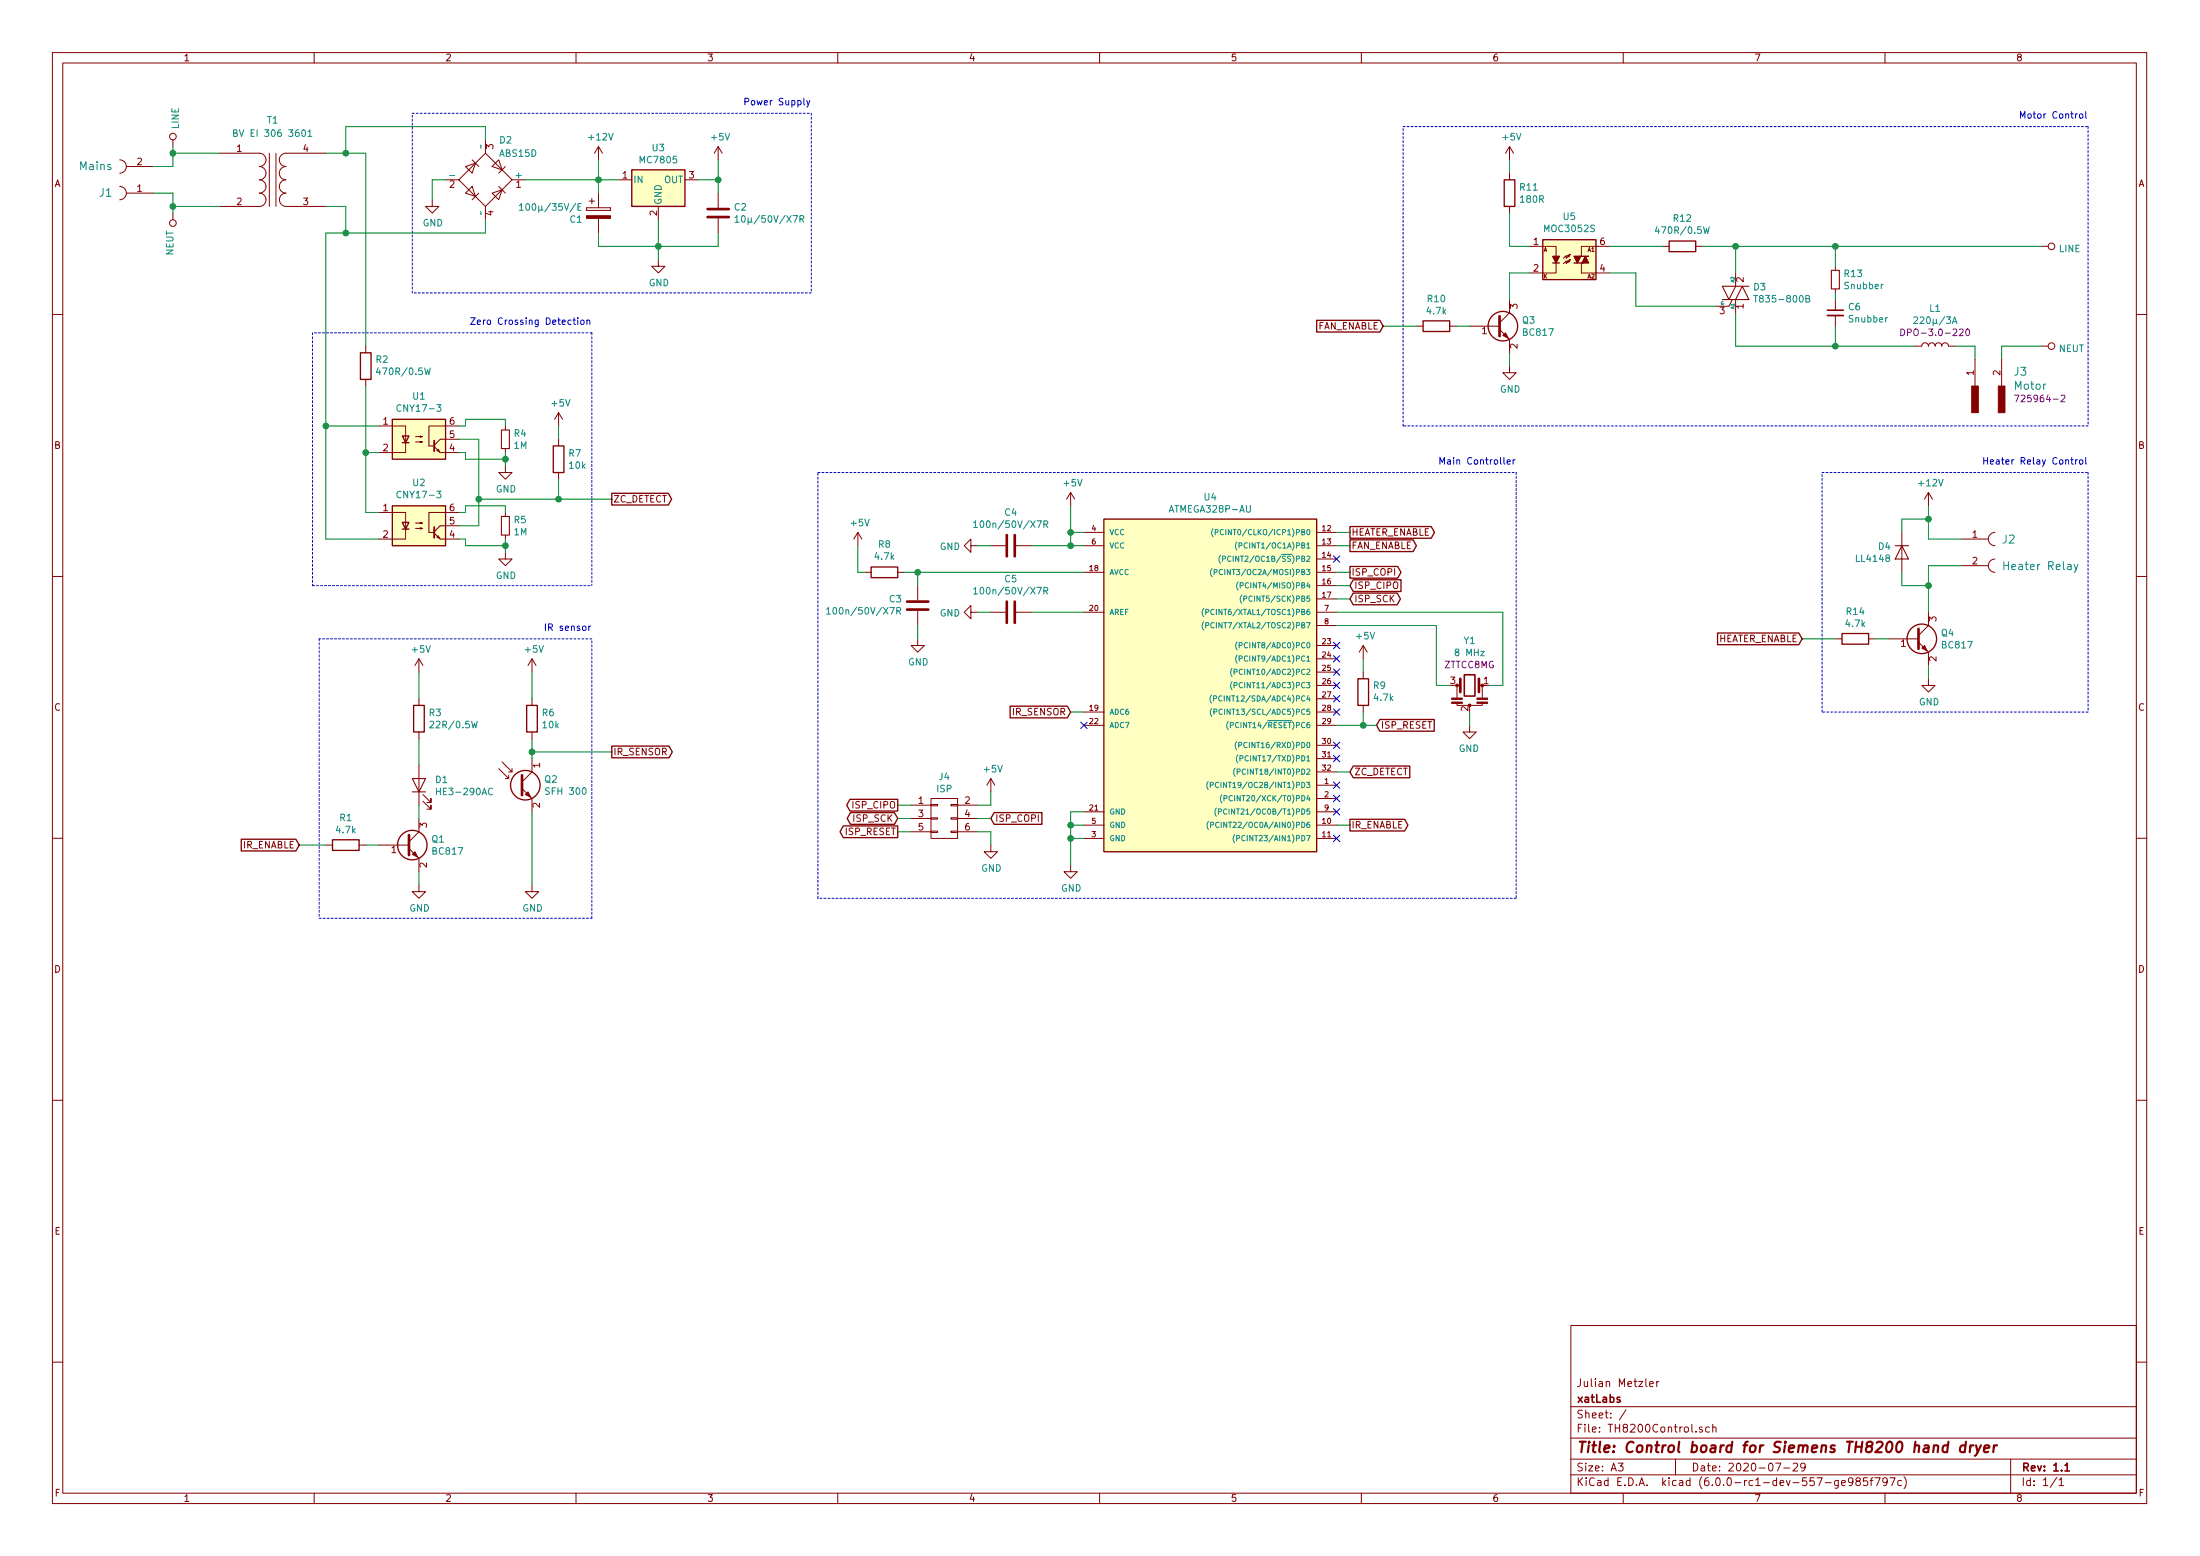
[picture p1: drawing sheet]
EESchema Schematic File Version 4
LIBS:TH8200Control-cache
EELAYER 26 0
EELAYER END
$Descr A3 16535 11693
encoding utf-8
Sheet 1 1
Title "Control board for Siemens TH8200 hand dryer"
Date "2020-07-29"
Rev "1.1"
Comp "xatLabs"
Comment1 "Julian Metzler"
Comment2 ""
Comment3 ""
Comment4 ""
$EndDescr
$Comp
L device:Transformer_1P_1S T1
U 1 1
P 2050 1350
F 0 "T1" H 2050 1800 50  0000 C CNN
F 1 "BV EI 306 3601" H 2050 1700 50  0000 C CNN
F 2 "custom:Transformer_Hahn_BVEI3063601" H 2050 1350 50  0001 C CNN
F 3 "~" H 2050 1350 50  0001 C CNN
	1    2050 1350
	1    0    0    -1  
$EndComp
$Comp
L power:LINE #PWR01
U 1 1
P 1300 1100
F 0 "#PWR01" H 1300 950 50  0001 C CNN
F 1 "LINE" V 1318 1228 50  0000 L CNN
F 2 "" H 1300 1100 50  0001 C CNN
F 3 "" H 1300 1100 50  0001 C CNN
	1    1300 1100
	1    0    0    -1  
$EndComp
$Comp
L power:NEUT #PWR02
U 1 1
P 1300 1600
F 0 "#PWR02" H 1300 1450 50  0001 C CNN
F 1 "NEUT" V 1318 1728 50  0000 L CNN
F 2 "" H 1300 1600 50  0001 C CNN
F 3 "" H 1300 1600 50  0001 C CNN
	1    1300 1600
	-1   0    0    1   
$EndComp
$Comp
L device:D_Bridge_+-AA D2
U 1 1
P 3650 1350
F 0 "D2" H 3750 1650 50  0000 L CNN
F 1 "ABS15D" H 3750 1550 50  0000 L CNN
F 2 "custom:Rectifier_SMD_4pin_ABS" H 3650 1350 50  0001 C CNN
F 3 "~" H 3650 1350 50  0001 C CNN
	1    3650 1350
	1    0    0    -1  
$EndComp
Wire Wire Line
	2450 1150 2600 1150
Wire Wire Line
	2600 1150 2600 950 
Wire Wire Line
	2600 950  3650 950 
Wire Wire Line
	3650 950  3650 1050
Wire Wire Line
	2450 1550 2600 1550
Wire Wire Line
	2600 1550 2600 1750
Wire Wire Line
	2600 1750 3650 1750
Wire Wire Line
	3650 1750 3650 1650
$Comp
L device:CP C1
U 1 1
P 4500 1600
F 0 "C1" H 4383 1554 50  0000 R CNN
F 1 "100µ/35V/E" H 4383 1645 50  0000 R CNN
F 2 "Capacitors_SMD:CP_Elec_6.3x7.7" H 4538 1450 50  0001 C CNN
F 3 "~" H 4500 1600 50  0001 C CNN
	1    4500 1600
	1    0    0    -1  
$EndComp
Wire Wire Line
	4500 1350 3950 1350
Wire Wire Line
	3350 1350 3250 1350
$Comp
L power:+12V #PWR011
U 1 1
P 4500 1200
F 0 "#PWR011" H 4500 1050 50  0001 C CNN
F 1 "+12V" H 4515 1373 50  0000 C CNN
F 2 "" H 4500 1200 50  0001 C CNN
F 3 "" H 4500 1200 50  0001 C CNN
	1    4500 1200
	1    0    0    -1  
$EndComp
Wire Wire Line
	4500 1200 4500 1350
$Comp
L power:GND #PWR05
U 1 1
P 3250 1500
F 0 "#PWR05" H 3250 1250 50  0001 C CNN
F 1 "GND" H 3255 1327 50  0000 C CNN
F 2 "" H 3250 1500 50  0001 C CNN
F 3 "" H 3250 1500 50  0001 C CNN
	1    3250 1500
	1    0    0    -1  
$EndComp
$Comp
L Regulator_Linear:L7805 U3
U 1 1
P 4950 1350
F 0 "U3" H 4950 1592 50  0000 C CNN
F 1 "MC7805" H 4950 1501 50  0000 C CNN
F 2 "TO_SOT_Packages_SMD:TO-263-3Lead" H 4975 1200 50  0001 L CIN
F 3 "http://www.st.com/content/ccc/resource/technical/document/datasheet/41/4f/b3/b0/12/d4/47/88/CD00000444.pdf/files/CD00000444.pdf/jcr:content/translations/en.CD00000444.pdf" H 4950 1300 50  0001 C CNN
	1    4950 1350
	1    0    0    -1  
$EndComp
$Comp
L power:GND #PWR012
U 1 1
P 4950 1950
F 0 "#PWR012" H 4950 1700 50  0001 C CNN
F 1 "GND" H 4955 1777 50  0000 C CNN
F 2 "" H 4950 1950 50  0001 C CNN
F 3 "" H 4950 1950 50  0001 C CNN
	1    4950 1950
	1    0    0    -1  
$EndComp
$Comp
L power:+5V #PWR013
U 1 1
P 5400 1200
F 0 "#PWR013" H 5400 1050 50  0001 C CNN
F 1 "+5V" H 5415 1373 50  0000 C CNN
F 2 "" H 5400 1200 50  0001 C CNN
F 3 "" H 5400 1200 50  0001 C CNN
	1    5400 1200
	1    0    0    -1  
$EndComp
Wire Wire Line
	5400 1200 5400 1350
Wire Wire Line
	5400 1350 5250 1350
Wire Wire Line
	5400 1350 5400 1450
Connection ~ 5400 1350
Wire Wire Line
	5400 1750 5400 1850
Wire Wire Line
	5400 1850 4950 1850
Wire Wire Line
	4950 1650 4950 1850
Connection ~ 4950 1850
Wire Wire Line
	4950 1850 4950 1950
$Comp
L device:C C2
U 1 1
P 5400 1600
F 0 "C2" H 5515 1646 50  0000 L CNN
F 1 "10µ/50V/X7R" H 5515 1555 50  0000 L CNN
F 2 "Capacitors_SMD:C_1206" H 5438 1450 50  0001 C CNN
F 3 "~" H 5400 1600 50  0001 C CNN
	1    5400 1600
	1    0    0    -1  
$EndComp
$Comp
L Isolator:CNY17-3 U1
U 1 1
P 3150 3300
F 0 "U1" H 3150 3625 50  0000 C CNN
F 1 "CNY17-3" H 3150 3534 50  0000 C CNN
F 2 "custom:Optocoupler_SMD_6pin" H 3150 3300 50  0001 L CNN
F 3 "http://www.vishay.com/docs/83606/cny17.pdf" H 3150 3300 50  0001 L CNN
	1    3150 3300
	1    0    0    -1  
$EndComp
$Comp
L device:R_Small R4
U 1 1
P 3800 3300
F 0 "R4" H 3859 3346 50  0000 L CNN
F 1 "1M" H 3859 3255 50  0000 L CNN
F 2 "Resistors_SMD:R_0603" H 3800 3300 50  0001 C CNN
F 3 "~" H 3800 3300 50  0001 C CNN
	1    3800 3300
	1    0    0    -1  
$EndComp
Wire Wire Line
	3450 3200 3500 3200
Wire Wire Line
	3500 3200 3500 3150
Wire Wire Line
	3500 3150 3800 3150
Wire Wire Line
	3800 3150 3800 3200
Wire Wire Line
	3450 3400 3500 3400
Wire Wire Line
	3500 3400 3500 3450
Wire Wire Line
	3500 3450 3800 3450
Wire Wire Line
	3800 3450 3800 3400
$Comp
L Isolator:CNY17-3 U2
U 1 1
P 3150 3950
F 0 "U2" H 3150 4275 50  0000 C CNN
F 1 "CNY17-3" H 3150 4184 50  0000 C CNN
F 2 "custom:Optocoupler_SMD_6pin" H 3150 3950 50  0001 L CNN
F 3 "http://www.vishay.com/docs/83606/cny17.pdf" H 3150 3950 50  0001 L CNN
	1    3150 3950
	1    0    0    -1  
$EndComp
$Comp
L device:R_Small R5
U 1 1
P 3800 3950
F 0 "R5" H 3859 3996 50  0000 L CNN
F 1 "1M" H 3859 3905 50  0000 L CNN
F 2 "Resistors_SMD:R_0603" H 3800 3950 50  0001 C CNN
F 3 "~" H 3800 3950 50  0001 C CNN
	1    3800 3950
	1    0    0    -1  
$EndComp
Wire Wire Line
	3450 3850 3500 3850
Wire Wire Line
	3500 3850 3500 3800
Wire Wire Line
	3500 3800 3800 3800
Wire Wire Line
	3800 3800 3800 3850
Wire Wire Line
	3450 4050 3500 4050
Wire Wire Line
	3500 4050 3500 4100
Wire Wire Line
	3500 4100 3800 4100
Wire Wire Line
	3800 4100 3800 4050
Wire Wire Line
	2850 3400 2750 3400
Wire Wire Line
	2750 3400 2750 3850
Wire Wire Line
	2750 3850 2850 3850
Connection ~ 2750 3400
Wire Wire Line
	3450 3300 3600 3300
Wire Wire Line
	3600 3300 3600 3750
Wire Wire Line
	3600 3950 3450 3950
$Comp
L device:R R2
U 1 1
P 2750 2750
F 0 "R2" H 2680 2704 50  0000 R CNN
F 1 "470R/0.5W" H 2680 2795 50  0000 R CNN
F 2 "Resistors_SMD:R_1206" V 2680 2750 50  0001 C CNN
F 3 "~" H 2750 2750 50  0001 C CNN
	1    2750 2750
	-1   0    0    1   
$EndComp
Wire Wire Line
	2750 2900 2750 3400
Wire Wire Line
	2750 1150 2600 1150
Connection ~ 2600 1150
Wire Wire Line
	2600 1750 2450 1750
Wire Wire Line
	2450 1750 2450 3200
Wire Wire Line
	2450 4050 2850 4050
Connection ~ 2600 1750
Wire Wire Line
	2450 3200 2850 3200
Connection ~ 2450 3200
Wire Wire Line
	2450 3200 2450 4050
$Comp
L power:GND #PWR06
U 1 1
P 3800 3500
F 0 "#PWR06" H 3800 3250 50  0001 C CNN
F 1 "GND" H 3805 3327 50  0000 C CNN
F 2 "" H 3800 3500 50  0001 C CNN
F 3 "" H 3800 3500 50  0001 C CNN
	1    3800 3500
	1    0    0    -1  
$EndComp
$Comp
L power:GND #PWR07
U 1 1
P 3800 4150
F 0 "#PWR07" H 3800 3900 50  0001 C CNN
F 1 "GND" H 3805 3977 50  0000 C CNN
F 2 "" H 3800 4150 50  0001 C CNN
F 3 "" H 3800 4150 50  0001 C CNN
	1    3800 4150
	1    0    0    -1  
$EndComp
Wire Wire Line
	3800 4150 3800 4100
Connection ~ 3800 4100
Wire Wire Line
	3800 3450 3800 3500
Connection ~ 3800 3450
Wire Wire Line
	3600 3750 4200 3750
Connection ~ 3600 3750
Wire Wire Line
	3600 3750 3600 3950
$Comp
L device:R R7
U 1 1
P 4200 3450
F 0 "R7" H 4270 3496 50  0000 L CNN
F 1 "10k" H 4270 3405 50  0000 L CNN
F 2 "Resistors_SMD:R_0603" V 4130 3450 50  0001 C CNN
F 3 "~" H 4200 3450 50  0001 C CNN
	1    4200 3450
	1    0    0    -1  
$EndComp
Wire Wire Line
	4200 3600 4200 3750
$Comp
L power:+5V #PWR010
U 1 1
P 4200 3200
F 0 "#PWR010" H 4200 3050 50  0001 C CNN
F 1 "+5V" H 4215 3373 50  0000 C CNN
F 2 "" H 4200 3200 50  0001 C CNN
F 3 "" H 4200 3200 50  0001 C CNN
	1    4200 3200
	1    0    0    -1  
$EndComp
Wire Wire Line
	4200 3200 4200 3300
Wire Notes Line
	4450 2500 2350 2500
Wire Notes Line
	2350 4400 4450 4400
Wire Wire Line
	3250 1350 3250 1500
Wire Wire Line
	4500 1450 4500 1350
Wire Wire Line
	4500 1350 4650 1350
Wire Wire Line
	4500 1750 4500 1850
Wire Wire Line
	4500 1850 4950 1850
Connection ~ 4500 1350
Wire Notes Line
	4450 2500 4450 4400
Wire Notes Line
	2350 2500 2350 4400
Wire Wire Line
	2750 1150 2750 2600
Text Notes 4450 2450 2    50   ~ 0
Zero Crossing Detection
Wire Notes Line
	6100 2200 3100 2200
Wire Notes Line
	3100 2200 3100 850 
Wire Notes Line
	3100 850  6100 850 
Wire Notes Line
	6100 850  6100 2200
Text Notes 6100 800  2    50   ~ 0
Power Supply
$Comp
L device:LED D1
U 1 1
P 3150 5900
F 0 "D1" V 3188 5782 50  0000 R CNN
F 1 "HE3-290AC" V 3097 5782 50  0000 R CNN
F 2 "LEDs:LED_D5.0mm_Horicontal_O5.08mm" H 3150 5900 50  0001 C CNN
F 3 "~" H 3150 5900 50  0001 C CNN
	1    3150 5900
	0    -1   -1   0   
$EndComp
$Comp
L device:R R6
U 1 1
P 4000 5400
F 0 "R6" H 4070 5446 50  0000 L CNN
F 1 "10k" H 4070 5355 50  0000 L CNN
F 2 "Resistors_SMD:R_0603" V 3930 5400 50  0001 C CNN
F 3 "~" H 4000 5400 50  0001 C CNN
	1    4000 5400
	1    0    0    -1  
$EndComp
Wire Wire Line
	3150 5550 3150 5750
$Comp
L power:+5V #PWR03
U 1 1
P 3150 5050
F 0 "#PWR03" H 3150 4900 50  0001 C CNN
F 1 "+5V" H 3165 5223 50  0000 C CNN
F 2 "" H 3150 5050 50  0001 C CNN
F 3 "" H 3150 5050 50  0001 C CNN
	1    3150 5050
	1    0    0    -1  
$EndComp
Wire Wire Line
	3150 5050 3150 5250
$Comp
L device:Q_NPN_BEC Q1
U 1 1
P 3050 6350
F 0 "Q1" H 3241 6396 50  0000 L CNN
F 1 "BC817" H 3241 6305 50  0000 L CNN
F 2 "TO_SOT_Packages_SMD:SOT-23" H 3250 6450 50  0001 C CNN
F 3 "~" H 3050 6350 50  0001 C CNN
	1    3050 6350
	1    0    0    -1  
$EndComp
Wire Wire Line
	3150 6050 3150 6150
$Comp
L power:GND #PWR04
U 1 1
P 3150 6650
F 0 "#PWR04" H 3150 6400 50  0001 C CNN
F 1 "GND" H 3155 6477 50  0000 C CNN
F 2 "" H 3150 6650 50  0001 C CNN
F 3 "" H 3150 6650 50  0001 C CNN
	1    3150 6650
	1    0    0    -1  
$EndComp
Wire Wire Line
	3150 6650 3150 6550
$Comp
L device:R R1
U 1 1
P 2600 6350
F 0 "R1" V 2393 6350 50  0000 C CNN
F 1 "4.7k" V 2484 6350 50  0000 C CNN
F 2 "Resistors_SMD:R_0603" V 2530 6350 50  0001 C CNN
F 3 "~" H 2600 6350 50  0001 C CNN
	1    2600 6350
	0    1    1    0   
$EndComp
Wire Wire Line
	2850 6350 2750 6350
$Comp
L device:R R12
U 1 1
P 12650 1850
F 0 "R12" V 12857 1850 50  0000 C CNN
F 1 "470R/0.5W" V 12766 1850 50  0000 C CNN
F 2 "Resistors_SMD:R_1206" V 12580 1850 50  0001 C CNN
F 3 "~" H 12650 1850 50  0001 C CNN
	1    12650 1850
	0    -1   -1   0   
$EndComp
$Comp
L device:Q_TRIAC_A1A2G D3
U 1 1
P 13050 2200
F 0 "D3" H 13179 2246 50  0000 L CNN
F 1 "T835-800B" H 13179 2155 50  0000 L CNN
F 2 "TO_SOT_Packages_SMD:TO-252-2Lead" V 13125 2225 50  0001 C CNN
F 3 "~" V 13050 2200 50  0001 C CNN
	1    13050 2200
	1    0    0    -1  
$EndComp
Wire Wire Line
	13050 2600 13050 2350
Wire Wire Line
	12800 1850 13050 1850
Wire Wire Line
	13050 1850 13050 2050
$Comp
L opto:OPTO-TRIAC U5
U 1 1
P 11800 1950
F 0 "U5" H 11800 2275 50  0000 C CNN
F 1 "MOC3052S" H 11800 2184 50  0000 C CNN
F 2 "custom:Optocoupler_SMD_6pin" H 11800 1950 50  0001 L CIN
F 3 "" H 11775 1950 50  0000 L CNN
	1    11800 1950
	1    0    0    -1  
$EndComp
Wire Wire Line
	12100 2050 12300 2050
Wire Wire Line
	12300 2050 12300 2300
Wire Wire Line
	13050 1850 13800 1850
Connection ~ 13050 1850
$Comp
L power:LINE #PWR026
U 1 1
P 15350 1850
F 0 "#PWR026" H 15350 1700 50  0001 C CNN
F 1 "LINE" V 15367 1978 50  0000 L CNN
F 2 "" H 15350 1850 50  0001 C CNN
F 3 "" H 15350 1850 50  0001 C CNN
	1    15350 1850
	0    1    1    0   
$EndComp
$Comp
L power:NEUT #PWR027
U 1 1
P 15350 2600
F 0 "#PWR027" H 15350 2450 50  0001 C CNN
F 1 "NEUT" V 15367 2728 50  0000 L CNN
F 2 "" H 15350 2600 50  0001 C CNN
F 3 "" H 15350 2600 50  0001 C CNN
	1    15350 2600
	0    1    1    0   
$EndComp
Wire Wire Line
	14850 2600 14850 2700
$Comp
L device:L L1
U 1 1
P 14550 2600
F 0 "L1" V 14830 2600 50  0000 C CNN
F 1 "220µ/3A" V 14739 2600 50  0000 C CNN
F 2 "custom:Choke_Toroid_13x29mm_Vertical" H 14550 2600 50  0001 C CNN
F 3 "~" H 14550 2600 50  0001 C CNN
F 4 "DPO-3.0-220" V 14648 2600 50  0000 C CNN "Order No."
	1    14550 2600
	0    -1   -1   0   
$EndComp
Wire Wire Line
	13050 2600 13800 2600
Wire Wire Line
	14700 2600 14850 2600
Wire Wire Line
	15050 2700 15050 2600
Wire Wire Line
	15050 2600 15350 2600
Wire Wire Line
	12100 1850 12500 1850
$Comp
L device:Q_NPN_BEC Q3
U 1 1
P 11250 2450
F 0 "Q3" H 11441 2496 50  0000 L CNN
F 1 "BC817" H 11441 2405 50  0000 L CNN
F 2 "TO_SOT_Packages_SMD:SOT-23" H 11450 2550 50  0001 C CNN
F 3 "~" H 11250 2450 50  0001 C CNN
	1    11250 2450
	1    0    0    -1  
$EndComp
$Comp
L device:R R11
U 1 1
P 11350 1450
F 0 "R11" H 11420 1496 50  0000 L CNN
F 1 "180R" H 11420 1405 50  0000 L CNN
F 2 "Resistors_SMD:R_0603" V 11280 1450 50  0001 C CNN
F 3 "~" H 11350 1450 50  0001 C CNN
	1    11350 1450
	1    0    0    -1  
$EndComp
Wire Wire Line
	11350 1600 11350 1850
Wire Wire Line
	11350 1850 11500 1850
Wire Wire Line
	11500 2050 11350 2050
Wire Wire Line
	11350 2050 11350 2250
$Comp
L power:GND #PWR023
U 1 1
P 11350 2750
F 0 "#PWR023" H 11350 2500 50  0001 C CNN
F 1 "GND" H 11355 2577 50  0000 C CNN
F 2 "" H 11350 2750 50  0001 C CNN
F 3 "" H 11350 2750 50  0001 C CNN
	1    11350 2750
	1    0    0    -1  
$EndComp
Wire Wire Line
	11350 2750 11350 2650
$Comp
L power:+5V #PWR022
U 1 1
P 11350 1200
F 0 "#PWR022" H 11350 1050 50  0001 C CNN
F 1 "+5V" H 11365 1373 50  0000 C CNN
F 2 "" H 11350 1200 50  0001 C CNN
F 3 "" H 11350 1200 50  0001 C CNN
	1    11350 1200
	1    0    0    -1  
$EndComp
Wire Wire Line
	11350 1200 11350 1300
$Comp
L device:R R10
U 1 1
P 10800 2450
F 0 "R10" V 10593 2450 50  0000 C CNN
F 1 "4.7k" V 10684 2450 50  0000 C CNN
F 2 "Resistors_SMD:R_0603" V 10730 2450 50  0001 C CNN
F 3 "~" H 10800 2450 50  0001 C CNN
	1    10800 2450
	0    1    1    0   
$EndComp
Wire Wire Line
	10950 2450 11050 2450
Wire Notes Line
	10550 950  15700 950 
Wire Notes Line
	15700 950  15700 3200
Wire Notes Line
	15700 3200 10550 3200
Wire Notes Line
	10550 3200 10550 950 
Text Notes 15700 900  2    50   ~ 0
Motor Control
$Comp
L conn:CONN_01X02_FEMALE J2
U 1 1
P 14850 4150
F 0 "J2" H 15050 4250 60  0000 L CNN
F 1 "Heater Relay" H 15050 4050 60  0000 L CNN
F 2 "custom:2_Cables_D1.5mm_P10mm" H 14850 4250 60  0001 C CNN
F 3 "" H 14850 4250 60  0001 C CNN
	1    14850 4150
	1    0    0    -1  
$EndComp
$Comp
L device:D D4
U 1 1
P 14300 4150
F 0 "D4" V 14254 4229 50  0000 L CNN
F 1 "LL4148" V 14345 4229 50  0000 L CNN
F 2 "Diodes_SMD:D_MiniMELF_Standard" H 14300 4150 50  0001 C CNN
F 3 "~" H 14300 4150 50  0001 C CNN
	1    14300 4150
	0    -1   1    0   
$EndComp
$Comp
L power:+12V #PWR024
U 1 1
P 14500 3800
F 0 "#PWR024" H 14500 3650 50  0001 C CNN
F 1 "+12V" H 14515 3973 50  0000 C CNN
F 2 "" H 14500 3800 50  0001 C CNN
F 3 "" H 14500 3800 50  0001 C CNN
	1    14500 3800
	1    0    0    -1  
$EndComp
$Comp
L device:Q_NPN_BEC Q4
U 1 1
P 14400 4800
F 0 "Q4" H 14591 4846 50  0000 L CNN
F 1 "BC817" H 14591 4755 50  0000 L CNN
F 2 "TO_SOT_Packages_SMD:SOT-23" H 14600 4900 50  0001 C CNN
F 3 "~" H 14400 4800 50  0001 C CNN
	1    14400 4800
	1    0    0    -1  
$EndComp
$Comp
L device:R R14
U 1 1
P 13950 4800
F 0 "R14" V 13743 4800 50  0000 C CNN
F 1 "4.7k" V 13834 4800 50  0000 C CNN
F 2 "Resistors_SMD:R_0603" V 13880 4800 50  0001 C CNN
F 3 "~" H 13950 4800 50  0001 C CNN
	1    13950 4800
	0    1    1    0   
$EndComp
Wire Wire Line
	14100 4800 14200 4800
$Comp
L power:GND #PWR025
U 1 1
P 14500 5100
F 0 "#PWR025" H 14500 4850 50  0001 C CNN
F 1 "GND" H 14505 4927 50  0000 C CNN
F 2 "" H 14500 5100 50  0001 C CNN
F 3 "" H 14500 5100 50  0001 C CNN
	1    14500 5100
	1    0    0    -1  
$EndComp
Wire Wire Line
	14500 5100 14500 5000
Wire Wire Line
	14750 4250 14500 4250
Wire Wire Line
	14500 4250 14500 4400
Wire Wire Line
	14300 4300 14300 4400
Wire Wire Line
	14300 4400 14500 4400
Connection ~ 14500 4400
Wire Wire Line
	14500 4400 14500 4600
Wire Wire Line
	14750 4050 14500 4050
Wire Wire Line
	14500 4050 14500 3900
Wire Wire Line
	14300 4000 14300 3900
Wire Wire Line
	14300 3900 14500 3900
Connection ~ 14500 3900
Wire Wire Line
	14500 3900 14500 3800
Wire Notes Line
	13700 3550 15700 3550
Wire Notes Line
	15700 3550 15700 5350
Wire Notes Line
	15700 5350 13700 5350
Wire Notes Line
	13700 5350 13700 3550
Text Notes 15700 3500 2    50   ~ 0
Heater Relay Control
$Comp
L device:R R3
U 1 1
P 3150 5400
F 0 "R3" H 3220 5446 50  0000 L CNN
F 1 "22R/0.5W" H 3220 5355 50  0000 L CNN
F 2 "Resistors_SMD:R_1206" V 3080 5400 50  0001 C CNN
F 3 "~" H 3150 5400 50  0001 C CNN
	1    3150 5400
	1    0    0    -1  
$EndComp
$Comp
L power:+5V #PWR08
U 1 1
P 4000 5050
F 0 "#PWR08" H 4000 4900 50  0001 C CNN
F 1 "+5V" H 4015 5223 50  0000 C CNN
F 2 "" H 4000 5050 50  0001 C CNN
F 3 "" H 4000 5050 50  0001 C CNN
	1    4000 5050
	1    0    0    -1  
$EndComp
Wire Wire Line
	4000 5050 4000 5250
$Comp
L power:GND #PWR09
U 1 1
P 4000 6650
F 0 "#PWR09" H 4000 6400 50  0001 C CNN
F 1 "GND" H 4005 6477 50  0000 C CNN
F 2 "" H 4000 6650 50  0001 C CNN
F 3 "" H 4000 6650 50  0001 C CNN
	1    4000 6650
	1    0    0    -1  
$EndComp
$Comp
L device:Q_Photo_NPN Q2
U 1 1
P 3900 5900
F 0 "Q2" H 4090 5946 50  0000 L CNN
F 1 "SFH 300" H 4090 5855 50  0000 L CNN
F 2 "LEDs:LED_D5.0mm_Horicontal_O5.08mm" H 4100 6000 50  0001 C CNN
F 3 "~" H 3900 5900 50  0001 C CNN
	1    3900 5900
	1    0    0    -1  
$EndComp
Wire Wire Line
	4000 6100 4000 6650
Wire Notes Line
	2400 6900 4450 6900
Wire Notes Line
	4450 6900 4450 4800
Wire Notes Line
	4450 4800 2400 4800
Wire Notes Line
	2400 4800 2400 6900
Text Notes 4450 4750 2    50   ~ 0
IR sensor
$Comp
L power:GND #PWR019
U 1 1
P 8050 6500
F 0 "#PWR019" H 8050 6250 50  0001 C CNN
F 1 "GND" H 8055 6327 50  0000 C CNN
F 2 "" H 8050 6500 50  0001 C CNN
F 3 "" H 8050 6500 50  0001 C CNN
	1    8050 6500
	1    0    0    -1  
$EndComp
$Comp
L device:R R9
U 1 1
P 10250 5200
F 0 "R9" H 10180 5154 50  0000 R CNN
F 1 "4.7k" H 10180 5245 50  0000 R CNN
F 2 "Resistors_SMD:R_0603" V 10180 5200 50  0001 C CNN
F 3 "~" H 10250 5200 50  0001 C CNN
	1    10250 5200
	-1   0    0    1   
$EndComp
$Comp
L device:R_Small R13
U 1 1
P 13800 2100
F 0 "R13" H 13859 2146 50  0000 L CNN
F 1 "Snubber" H 13859 2055 50  0000 L CNN
F 2 "Resistors_SMD:R_0603" H 13800 2100 50  0001 C CNN
F 3 "~" H 13800 2100 50  0001 C CNN
	1    13800 2100
	1    0    0    -1  
$EndComp
$Comp
L device:C_Small C6
U 1 1
P 13800 2350
F 0 "C6" H 13892 2396 50  0000 L CNN
F 1 "Snubber" H 13892 2305 50  0000 L CNN
F 2 "Capacitors_SMD:C_0805" H 13800 2350 50  0001 C CNN
F 3 "~" H 13800 2350 50  0001 C CNN
	1    13800 2350
	1    0    0    -1  
$EndComp
Wire Wire Line
	13800 2200 13800 2250
Wire Wire Line
	13800 2000 13800 1850
Connection ~ 13800 1850
Wire Wire Line
	13800 1850 15350 1850
Wire Wire Line
	13800 2450 13800 2600
Connection ~ 13800 2600
Wire Wire Line
	13800 2600 14400 2600
$Comp
L device:Resonator Y1
U 1 1
P 11050 5150
F 0 "Y1" H 11050 5488 50  0000 C CNN
F 1 "8 MHz" H 11050 5397 50  0000 C CNN
F 2 "custom:Resonator_ZTTCC_X.XX_MG" H 11025 5150 50  0001 C CNN
F 3 "~" H 11025 5150 50  0001 C CNN
F 4 "ZTTCC8MG" H 11050 5306 50  0000 C CNN "Order No."
	1    11050 5150
	-1   0    0    -1  
$EndComp
$Comp
L power:GND #PWR021
U 1 1
P 11050 5450
F 0 "#PWR021" H 11050 5200 50  0001 C CNN
F 1 "GND" H 11055 5277 50  0000 C CNN
F 2 "" H 11050 5450 50  0001 C CNN
F 3 "" H 11050 5450 50  0001 C CNN
	1    11050 5450
	-1   0    0    -1  
$EndComp
Wire Wire Line
	11050 5450 11050 5350
Wire Wire Line
	10900 5150 10800 5150
Wire Wire Line
	11200 5150 11300 5150
Wire Wire Line
	11300 5150 11300 4600
Wire Wire Line
	4000 5550 4000 5650
Wire Wire Line
	4000 5650 4600 5650
Connection ~ 4000 5650
Wire Wire Line
	4000 5650 4000 5700
Wire Wire Line
	4200 3750 4600 3750
Connection ~ 4200 3750
Wire Wire Line
	13800 4800 13550 4800
Wire Wire Line
	10650 2450 10400 2450
Wire Wire Line
	2450 6350 2250 6350
Text GLabel 4600 3750 2    50   Output ~ 0
ZC_DETECT
Text GLabel 4600 5650 2    50   Output ~ 0
IR_SENSOR
Text GLabel 2250 6350 0    50   Input ~ 0
IR_ENABLE
Text GLabel 10400 2450 0    50   Input ~ 0
FAN_ENABLE
Text GLabel 13550 4800 0    50   Input ~ 0
HEATER_ENABLE
Text GLabel 10150 5800 2    50   Input ~ 0
ZC_DETECT
Text GLabel 8050 5350 0    50   Input ~ 0
IR_SENSOR
Text GLabel 10150 4100 2    50   Output ~ 0
FAN_ENABLE
Text GLabel 10150 4000 2    50   Output ~ 0
HEATER_ENABLE
Text GLabel 10150 6200 2    50   Output ~ 0
IR_ENABLE
Text Notes 11400 3500 2    50   ~ 0
Main Controller
$Comp
L conn:CONN_01X02_FEMALE J1
U 1 1
P 1050 1350
F 0 "J1" H 1250 1450 60  0000 L CNN
F 1 "Mains" H 1250 1250 60  0000 L CNN
F 2 "custom:2_Cables_D1.5mm_P10mm" H 1050 1450 60  0001 C CNN
F 3 "" H 1050 1450 60  0001 C CNN
	1    1050 1350
	-1   0    0    1   
$EndComp
Wire Wire Line
	1150 1250 1300 1250
Wire Wire Line
	1300 1250 1300 1150
Wire Wire Line
	1300 1150 1650 1150
Wire Wire Line
	1150 1450 1300 1450
Wire Wire Line
	1300 1450 1300 1550
Wire Wire Line
	1300 1550 1650 1550
Wire Wire Line
	1300 1600 1300 1550
Connection ~ 1300 1550
Wire Wire Line
	1300 1100 1300 1150
Connection ~ 1300 1150
Wire Wire Line
	12300 2300 12900 2300
$Comp
L atmel:ATMEGA328P-AU U4
U 1 1
P 9050 5100
F 0 "U4" H 9100 6467 50  0000 C CNN
F 1 "ATMEGA328P-AU" H 9100 6376 50  0000 C CNN
F 2 "Housings_QFP:TQFP-32_7x7mm_Pitch0.8mm" H 9100 6467 50  0001 C CIN
F 3 "" H 9100 6376 50  0001 C CNN
	1    9050 5100
	1    0    0    -1  
$EndComp
Wire Wire Line
	8050 6100 8150 6100
Wire Wire Line
	8050 6100 8050 6200
Wire Wire Line
	8150 6200 8050 6200
Connection ~ 8050 6200
Wire Wire Line
	8050 6200 8050 6300
Wire Wire Line
	8150 6300 8050 6300
Connection ~ 8050 6300
Wire Wire Line
	8050 6300 8050 6500
$Comp
L power:+5V #PWR018
U 1 1
P 8050 3800
F 0 "#PWR018" H 8050 3650 50  0001 C CNN
F 1 "+5V" H 8065 3973 50  0000 C CNN
F 2 "" H 8050 3800 50  0001 C CNN
F 3 "" H 8050 3800 50  0001 C CNN
	1    8050 3800
	1    0    0    -1  
$EndComp
Wire Wire Line
	8050 3800 8050 4000
Wire Wire Line
	8050 4100 8150 4100
Wire Wire Line
	8150 4000 8050 4000
Connection ~ 8050 4000
Wire Wire Line
	8050 4000 8050 4100
Wire Wire Line
	10050 4700 10800 4700
Wire Wire Line
	10800 4700 10800 5150
Wire Wire Line
	10050 4600 11300 4600
$Comp
L power:+5V #PWR020
U 1 1
P 10250 4950
F 0 "#PWR020" H 10250 4800 50  0001 C CNN
F 1 "+5V" H 10265 5123 50  0000 C CNN
F 2 "" H 10250 4950 50  0001 C CNN
F 3 "" H 10250 4950 50  0001 C CNN
	1    10250 4950
	1    0    0    -1  
$EndComp
Wire Wire Line
	10250 4950 10250 5050
Wire Wire Line
	10050 5450 10250 5450
Wire Wire Line
	10250 5450 10250 5350
$Comp
L device:C C3
U 1 1
P 6900 4550
F 0 "C3" H 6785 4504 50  0000 R CNN
F 1 "100n/50V/X7R" H 6785 4595 50  0000 R CNN
F 2 "Capacitors_SMD:C_0603" H 6938 4400 50  0001 C CNN
F 3 "~" H 6900 4550 50  0001 C CNN
	1    6900 4550
	1    0    0    1   
$EndComp
$Comp
L device:R R8
U 1 1
P 6650 4300
F 0 "R8" V 6857 4300 50  0000 C CNN
F 1 "4.7k" V 6766 4300 50  0000 C CNN
F 2 "Resistors_SMD:R_0603" V 6580 4300 50  0001 C CNN
F 3 "~" H 6650 4300 50  0001 C CNN
	1    6650 4300
	0    -1   -1   0   
$EndComp
Wire Wire Line
	6800 4300 6900 4300
Wire Wire Line
	6900 4400 6900 4300
Connection ~ 6900 4300
Wire Wire Line
	6900 4300 8150 4300
$Comp
L power:+5V #PWR014
U 1 1
P 6450 4100
F 0 "#PWR014" H 6450 3950 50  0001 C CNN
F 1 "+5V" H 6465 4273 50  0000 C CNN
F 2 "" H 6450 4100 50  0001 C CNN
F 3 "" H 6450 4100 50  0001 C CNN
	1    6450 4100
	1    0    0    -1  
$EndComp
Wire Wire Line
	6450 4100 6450 4300
Wire Wire Line
	6450 4300 6500 4300
$Comp
L power:GND #PWR015
U 1 1
P 6900 4800
F 0 "#PWR015" H 6900 4550 50  0001 C CNN
F 1 "GND" H 6905 4627 50  0000 C CNN
F 2 "" H 6900 4800 50  0001 C CNN
F 3 "" H 6900 4800 50  0001 C CNN
	1    6900 4800
	1    0    0    -1  
$EndComp
Wire Wire Line
	6900 4800 6900 4700
$Comp
L device:C C4
U 1 1
P 7600 4100
F 0 "C4" V 7348 4100 50  0000 C CNN
F 1 "100n/50V/X7R" V 7439 4100 50  0000 C CNN
F 2 "Capacitors_SMD:C_0603" H 7638 3950 50  0001 C CNN
F 3 "~" H 7600 4100 50  0001 C CNN
	1    7600 4100
	0    1    1    0   
$EndComp
Wire Wire Line
	7750 4100 8050 4100
Connection ~ 8050 4100
$Comp
L power:GND #PWR016
U 1 1
P 7350 4100
F 0 "#PWR016" H 7350 3850 50  0001 C CNN
F 1 "GND" V 7355 3972 50  0000 R CNN
F 2 "" H 7350 4100 50  0001 C CNN
F 3 "" H 7350 4100 50  0001 C CNN
	1    7350 4100
	0    1    1    0   
$EndComp
Wire Wire Line
	7450 4100 7350 4100
$Comp
L device:C C5
U 1 1
P 7600 4600
F 0 "C5" V 7348 4600 50  0000 C CNN
F 1 "100n/50V/X7R" V 7439 4600 50  0000 C CNN
F 2 "Capacitors_SMD:C_0603" H 7638 4450 50  0001 C CNN
F 3 "~" H 7600 4600 50  0001 C CNN
	1    7600 4600
	0    1    1    0   
$EndComp
$Comp
L power:GND #PWR017
U 1 1
P 7350 4600
F 0 "#PWR017" H 7350 4350 50  0001 C CNN
F 1 "GND" V 7355 4472 50  0000 R CNN
F 2 "" H 7350 4600 50  0001 C CNN
F 3 "" H 7350 4600 50  0001 C CNN
	1    7350 4600
	0    1    1    0   
$EndComp
Wire Wire Line
	7350 4600 7450 4600
Wire Wire Line
	7750 4600 8150 4600
NoConn ~ 8150 5450
Wire Wire Line
	8050 5350 8150 5350
Wire Wire Line
	10150 5800 10050 5800
Wire Wire Line
	10150 4100 10050 4100
Wire Wire Line
	10150 6200 10050 6200
Wire Wire Line
	10050 4000 10150 4000
NoConn ~ 10050 4200
NoConn ~ 10050 4850
NoConn ~ 10050 4950
NoConn ~ 10050 5050
NoConn ~ 10050 5150
NoConn ~ 10050 5250
NoConn ~ 10050 5350
NoConn ~ 10050 5600
NoConn ~ 10050 5700
NoConn ~ 10050 5900
NoConn ~ 10050 6000
NoConn ~ 10050 6100
NoConn ~ 10050 6300
Wire Notes Line
	6150 3550 11400 3550
Wire Notes Line
	11400 3550 11400 6750
Wire Notes Line
	11400 6750 6150 6750
Wire Notes Line
	6150 6750 6150 3550
$Comp
L conn:CONN_01X02_MALE J3
U 1 1
P 14950 3000
F 0 "J3" V 15155 2812 60  0000 R CNN
F 1 "Motor" V 15049 2812 60  0000 R CNN
F 2 "custom:FASTON_2pin_6.3x0.8mm_P10mm" H 14950 3100 60  0001 C CNN
F 3 "" H 14950 3100 60  0001 C CNN
F 4 "725964-2" V 14951 2812 50  0000 R CNN "Order No."
	1    14950 3000
	0    -1   -1   0   
$EndComp
$Comp
L conn:CONN_02X03 J4
U 1 1
P 7100 6150
F 0 "J4" H 7100 6465 50  0000 C CNN
F 1 "ISP" H 7100 6374 50  0000 C CNN
F 2 "Pin_Headers:Pin_Header_Straight_SMT_02x03" H 7100 4950 50  0001 C CNN
F 3 "" H 7100 4950 50  0000 C CNN
	1    7100 6150
	1    0    0    -1  
$EndComp
Text GLabel 10350 5450 2    50   Input ~ 0
ISP_RESET
Wire Wire Line
	10250 5450 10350 5450
Connection ~ 10250 5450
Text GLabel 10150 4400 2    50   Input ~ 0
ISP_CIPO
Text GLabel 10150 4300 2    50   Output ~ 0
ISP_COPI
Text GLabel 10150 4500 2    50   BiDi ~ 0
ISP_SCK
Wire Wire Line
	10050 4300 10150 4300
Wire Wire Line
	10150 4400 10050 4400
Wire Wire Line
	10050 4500 10150 4500
Text GLabel 7450 6150 2    50   Input ~ 0
ISP_COPI
Text GLabel 6750 6050 0    50   Output ~ 0
ISP_CIPO
Text GLabel 6750 6150 0    50   BiDi ~ 0
ISP_SCK
Text GLabel 6750 6250 0    50   Output ~ 0
ISP_RESET
$Comp
L power:+5V #PWR0101
U 1 1
P 7450 5950
F 0 "#PWR0101" H 7450 5800 50  0001 C CNN
F 1 "+5V" H 7465 6123 50  0000 C CNN
F 2 "" H 7450 5950 50  0001 C CNN
F 3 "" H 7450 5950 50  0001 C CNN
	1    7450 5950
	1    0    0    -1  
$EndComp
$Comp
L power:GND #PWR0102
U 1 1
P 7450 6350
F 0 "#PWR0102" H 7450 6100 50  0001 C CNN
F 1 "GND" H 7455 6177 50  0000 C CNN
F 2 "" H 7450 6350 50  0001 C CNN
F 3 "" H 7450 6350 50  0001 C CNN
	1    7450 6350
	1    0    0    -1  
$EndComp
Wire Wire Line
	7450 6350 7450 6250
Wire Wire Line
	7450 6250 7350 6250
Wire Wire Line
	7350 6150 7450 6150
Wire Wire Line
	7450 5950 7450 6050
Wire Wire Line
	7450 6050 7350 6050
Wire Wire Line
	6750 6050 6850 6050
Wire Wire Line
	6750 6150 6850 6150
Wire Wire Line
	6750 6250 6850 6250
$EndSCHEMATC
